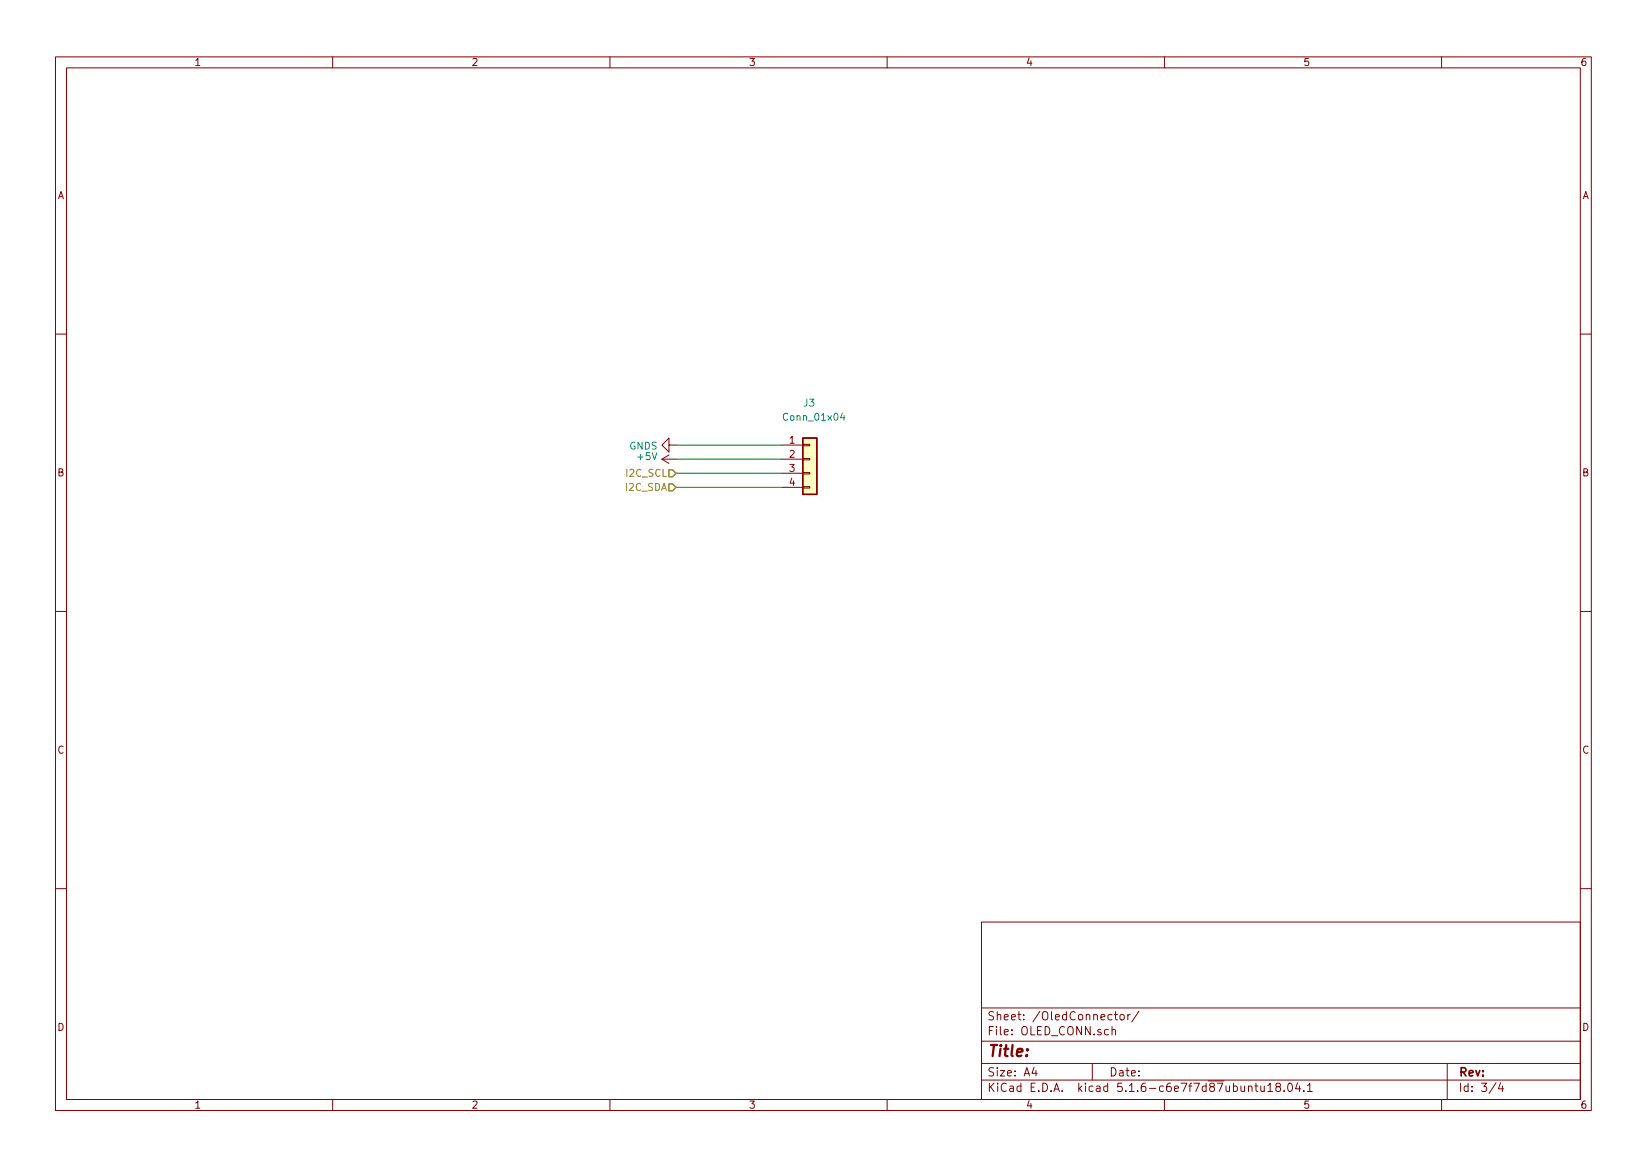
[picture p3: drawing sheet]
EESchema Schematic File Version 4
EELAYER 30 0
EELAYER END
$Descr A4 11693 8268
encoding utf-8
Sheet 4 4
Title ""
Date ""
Rev ""
Comp ""
Comment1 ""
Comment2 ""
Comment3 ""
Comment4 ""
$EndDescr
$Comp
L Connector_Generic:Conn_01x04 J3
U 1 1
P 5750 3250
F 0 "J3" H 5700 3650 50  0000 L CNN
F 1 "Conn_01x04" H 5550 3550 50  0000 L CNN
F 2 "Connector_PinHeader_2.54mm:PinHeader_1x04_P2.54mm_Vertical" H 5750 3250 50  0001 C CNN
F 3 "~" H 5750 3250 50  0001 C CNN
	1    5750 3250
	1    0    0    -1  
$EndComp
Wire Wire Line
	5550 3150 4800 3150
$Comp
L power:GNDS #PWR020
U 1 1
P 4800 3150
F 0 "#PWR020" H 4800 2900 50  0001 C CNN
F 1 "GNDS" V 4805 3022 50  0000 R CNN
F 2 "" H 4800 3150 50  0001 C CNN
F 3 "" H 4800 3150 50  0001 C CNN
	1    4800 3150
	0    1    1    0   
$EndComp
Wire Wire Line
	5550 3250 4800 3250
Wire Wire Line
	5550 3350 4800 3350
Text HLabel 4800 3350 0    50   Input ~ 0
I2C_SCL
Wire Wire Line
	5550 3450 4800 3450
Text HLabel 4800 3450 0    50   Input ~ 0
I2C_SDA
$Comp
L power:+5V #PWR0103
U 1 1
P 4800 3250
F 0 "#PWR0103" H 4800 3100 50  0001 C CNN
F 1 "+5V" V 4815 3378 50  0000 L CNN
F 2 "" H 4800 3250 50  0001 C CNN
F 3 "" H 4800 3250 50  0001 C CNN
	1    4800 3250
	0    -1   -1   0   
$EndComp
$EndSCHEMATC
